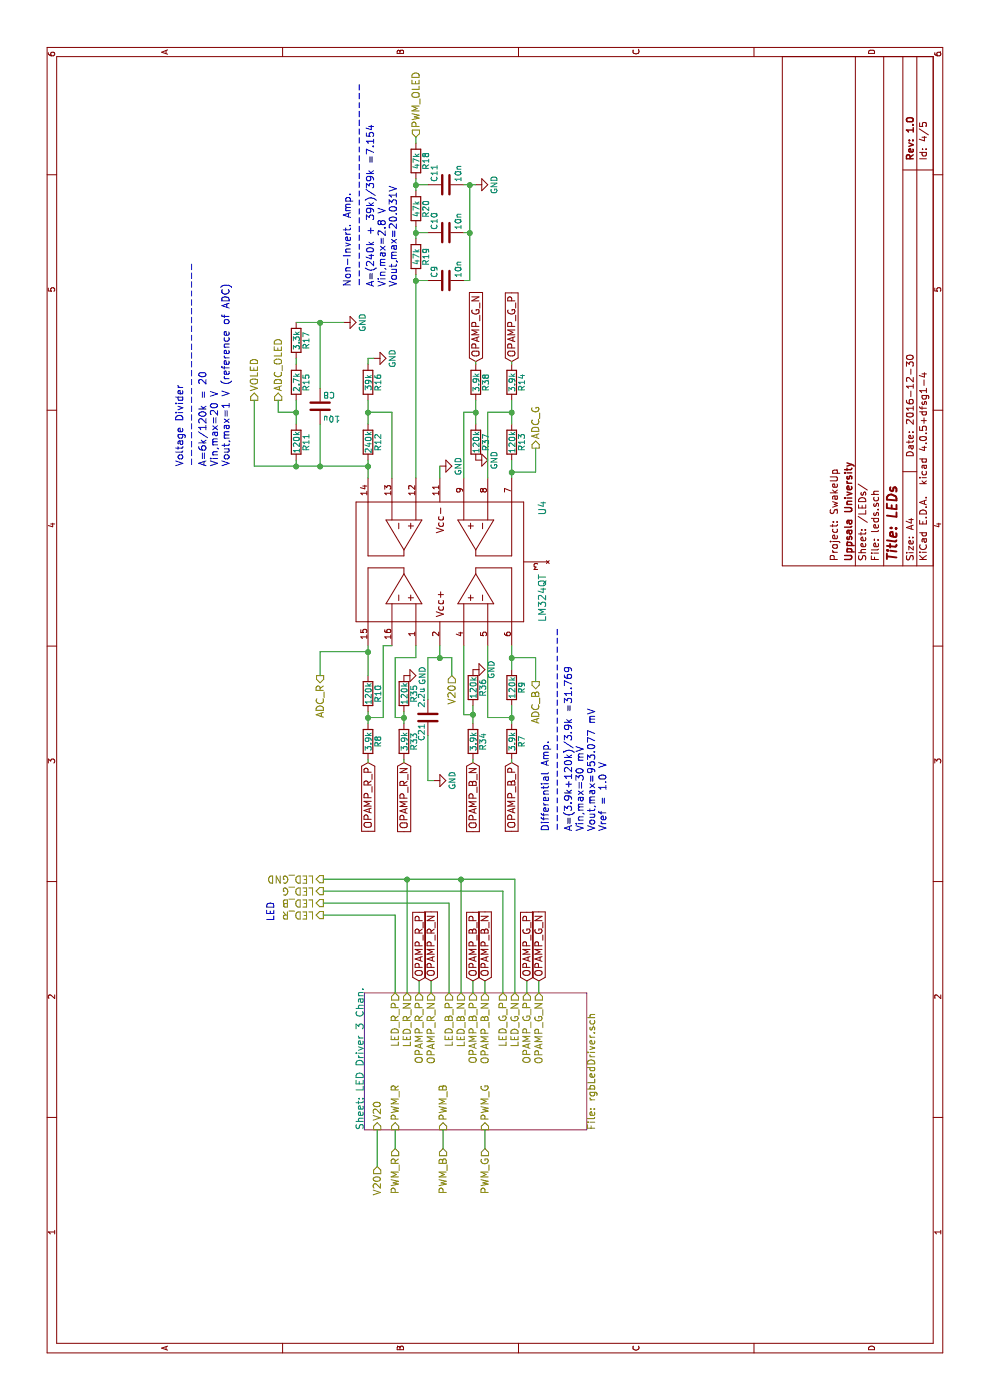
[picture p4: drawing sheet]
EESchema Schematic File Version 2
LIBS:power
LIBS:device
LIBS:transistors
LIBS:conn
LIBS:linear
LIBS:regul
LIBS:74xx
LIBS:cmos4000
LIBS:adc-dac
LIBS:memory
LIBS:xilinx
LIBS:microcontrollers
LIBS:dsp
LIBS:microchip
LIBS:analog_switches
LIBS:motorola
LIBS:texas
LIBS:intel
LIBS:audio
LIBS:interface
LIBS:digital-audio
LIBS:philips
LIBS:display
LIBS:cypress
LIBS:siliconi
LIBS:opto
LIBS:atmel
LIBS:contrib
LIBS:valves
LIBS:power-cache
EELAYER 25 0
EELAYER END
$Descr A4 11693 8268
encoding utf-8
Sheet 4 5
Title "LEDs "
Date "2016-12-30"
Rev "1.0"
Comp "Uppsala University"
Comment1 "Project: SwakeUp"
Comment2 ""
Comment3 ""
Comment4 ""
$EndDescr
$Comp
L LM324QT U4
U 1 1
P 7000 3675
F 0 "U4" H 7450 2825 60  0000 C CNN
F 1 "LM324QT" H 6700 2825 60  0000 C CNN
F 2 "Additional:QFN-16-1EP_3x3mm_Pitch0.5mm" H 7000 3675 60  0001 C CNN
F 3 "http://www.st.com/content/ccc/resource/technical/document/datasheet/58/13/52/7e/39/8c/4c/ba/CD00000457.pdf/files/CD00000457.pdf/jcr:content/translations/en.CD00000457.pdf" H 7000 3675 60  0001 C CNN
F 4 "497-12005-1-ND" H 7000 3675 60  0001 C CNN "Digikey"
	1    7000 3675
	1    0    0    -1  
$EndComp
$Comp
L R R9
U 1 1
P 5950 4275
F 0 "R9" V 6030 4275 50  0000 C CNN
F 1 "120k" V 5950 4275 50  0000 C CNN
F 2 "Additional:R_0603_HandSoldering_Same_As_C" V 5880 4275 50  0001 C CNN
F 3 "http://www.yageo.com.tw/exep/pages/download/literatures/PYu-R_INT-thick_7.pdf" H 5950 4275 50  0001 C CNN
F 4 "311-120KHRCT-ND" V 5950 4275 60  0001 C CNN "Digikey"
	1    5950 4275
	0    1    1    0   
$EndComp
$Comp
L R R12
U 1 1
P 8000 3075
F 0 "R12" V 8080 3075 50  0000 C CNN
F 1 "240k" V 8000 3075 50  0000 C CNN
F 2 "Additional:R_0603_HandSoldering_Same_As_C" V 7930 3075 50  0001 C CNN
F 3 "http://www.yageo.com.tw/exep/pages/download/literatures/PYu-R_INT-thick_7.pdf" H 8000 3075 50  0001 C CNN
F 4 "311-240KHRCT-ND" V 8000 3075 60  0001 C CNN "Digikey"
	1    8000 3075
	0    1    1    0   
$EndComp
$Comp
L R R16
U 1 1
P 8500 3075
F 0 "R16" V 8580 3075 50  0000 C CNN
F 1 "39k" V 8500 3075 50  0000 C CNN
F 2 "Additional:R_0603_HandSoldering_Same_As_C" V 8430 3075 50  0001 C CNN
F 3 "http://www.yageo.com.tw/exep/pages/download/literatures/PYu-R_INT-thick_7.pdf" H 8500 3075 50  0001 C CNN
F 4 "311-39.0KHRCT-ND" V 8500 3075 60  0001 C CNN "Digikey"
	1    8500 3075
	0    1    1    0   
$EndComp
$Comp
L GND #PWR017
U 1 1
P 8700 3125
F 0 "#PWR017" H 8700 2875 50  0001 C CNN
F 1 "GND" H 8700 2975 50  0000 C CNN
F 2 "" H 8700 3125 50  0000 C CNN
F 3 "" H 8700 3125 50  0000 C CNN
	1    8700 3125
	1    0    0    -1  
$EndComp
$Comp
L R R18
U 1 1
P 10350 3475
F 0 "R18" V 10430 3475 50  0000 C CNN
F 1 "47k" V 10350 3475 50  0000 C CNN
F 2 "Additional:R_0603_HandSoldering_Same_As_C" V 10280 3475 50  0001 C CNN
F 3 "http://www.yageo.com.tw/exep/pages/download/literatures/PYu-R_INT-thick_7.pdf" H 10350 3475 50  0001 C CNN
F 4 "311-47.0KHRCT-ND" V 10350 3475 60  0001 C CNN "Digikey"
	1    10350 3475
	0    1    1    0   
$EndComp
$Comp
L C C9
U 1 1
P 9350 3725
F 0 "C9" H 9375 3825 50  0000 L CNN
F 1 "10n" H 9375 3625 50  0000 L CNN
F 2 "Capacitors_SMD:C_0603_HandSoldering" H 9388 3575 50  0001 C CNN
F 3 "http://www.yageo.com/documents/recent/UPY-GPHC_X7R_6.3V-to-50V_15.pdf" H 9350 3725 50  0001 C CNN
F 4 "311-1085-1-ND" H 9350 3725 60  0001 C CNN "Digikey"
	1    9350 3725
	1    0    0    -1  
$EndComp
$Comp
L GND #PWR018
U 1 1
P 10150 3975
F 0 "#PWR018" H 10150 3725 50  0001 C CNN
F 1 "GND" H 10150 3825 50  0000 C CNN
F 2 "" H 10150 3975 50  0000 C CNN
F 3 "" H 10150 3975 50  0000 C CNN
	1    10150 3975
	1    0    0    -1  
$EndComp
$Comp
L R R8
U 1 1
P 5500 3075
F 0 "R8" V 5580 3075 50  0000 C CNN
F 1 "3.9k" V 5500 3075 50  0000 C CNN
F 2 "Additional:R_0603_HandSoldering_Same_As_C" V 5430 3075 50  0001 C CNN
F 3 "http://www.yageo.com.tw/exep/pages/download/literatures/PYu-R_INT-thick_7.pdf" H 5500 3075 50  0001 C CNN
F 4 "311-3.90KHRCT-ND" V 5500 3075 60  0001 C CNN "Digikey"
	1    5500 3075
	0    1    1    0   
$EndComp
$Comp
L R R10
U 1 1
P 5900 3075
F 0 "R10" V 5980 3075 50  0000 C CNN
F 1 "120k" V 5900 3075 50  0000 C CNN
F 2 "Additional:R_0603_HandSoldering_Same_As_C" V 5830 3075 50  0001 C CNN
F 3 "http://www.yageo.com.tw/exep/pages/download/literatures/PYu-R_INT-thick_7.pdf" H 5900 3075 50  0001 C CNN
F 4 "311-120KHRCT-ND" V 5900 3075 60  0001 C CNN "Digikey"
	1    5900 3075
	0    1    1    0   
$EndComp
$Comp
L R R13
U 1 1
P 8000 4275
F 0 "R13" V 8080 4275 50  0000 C CNN
F 1 "120k" V 8000 4275 50  0000 C CNN
F 2 "Additional:R_0603_HandSoldering_Same_As_C" V 7930 4275 50  0001 C CNN
F 3 "http://www.yageo.com.tw/exep/pages/download/literatures/PYu-R_INT-thick_7.pdf" H 8000 4275 50  0001 C CNN
F 4 "311-120KHRCT-ND" V 8000 4275 60  0001 C CNN "Digikey"
	1    8000 4275
	0    1    1    0   
$EndComp
$Comp
L R R14
U 1 1
P 8500 4275
F 0 "R14" V 8580 4275 50  0000 C CNN
F 1 "3.9k" V 8500 4275 50  0000 C CNN
F 2 "Additional:R_0603_HandSoldering_Same_As_C" V 8430 4275 50  0001 C CNN
F 3 "http://www.yageo.com.tw/exep/pages/download/literatures/PYu-R_INT-thick_7.pdf" H 8500 4275 50  0001 C CNN
F 4 "311-3.90KHRCT-ND" V 8500 4275 60  0001 C CNN "Digikey"
	1    8500 4275
	0    1    1    0   
$EndComp
$Comp
L R R19
U 1 1
P 9550 3475
F 0 "R19" V 9630 3475 50  0000 C CNN
F 1 "47k" V 9550 3475 50  0000 C CNN
F 2 "Additional:R_0603_HandSoldering_Same_As_C" V 9480 3475 50  0001 C CNN
F 3 "http://www.yageo.com.tw/exep/pages/download/literatures/PYu-R_INT-thick_7.pdf" H 9550 3475 50  0001 C CNN
F 4 "311-47.0KHRCT-ND" V 9550 3475 60  0001 C CNN "Digikey"
	1    9550 3475
	0    1    1    0   
$EndComp
$Comp
L R R20
U 1 1
P 9950 3475
F 0 "R20" V 10030 3475 50  0000 C CNN
F 1 "47k" V 9950 3475 50  0000 C CNN
F 2 "Additional:R_0603_HandSoldering_Same_As_C" V 9880 3475 50  0001 C CNN
F 3 "http://www.yageo.com.tw/exep/pages/download/literatures/PYu-R_INT-thick_7.pdf" H 9950 3475 50  0001 C CNN
F 4 "311-47.0KHRCT-ND" V 9950 3475 60  0001 C CNN "Digikey"
	1    9950 3475
	0    1    1    0   
$EndComp
$Comp
L C C10
U 1 1
P 9750 3725
F 0 "C10" H 9775 3825 50  0000 L CNN
F 1 "10n" H 9775 3625 50  0000 L CNN
F 2 "Capacitors_SMD:C_0603_HandSoldering" H 9788 3575 50  0001 C CNN
F 3 "http://www.yageo.com/documents/recent/UPY-GPHC_X7R_6.3V-to-50V_15.pdf" H 9750 3725 50  0001 C CNN
F 4 "311-1085-1-ND" H 9750 3725 60  0001 C CNN "Digikey"
	1    9750 3725
	1    0    0    -1  
$EndComp
$Comp
L C C11
U 1 1
P 10150 3725
F 0 "C11" H 10175 3825 50  0000 L CNN
F 1 "10n" H 10175 3625 50  0000 L CNN
F 2 "Capacitors_SMD:C_0603_HandSoldering" H 10188 3575 50  0001 C CNN
F 3 "http://www.yageo.com/documents/recent/UPY-GPHC_X7R_6.3V-to-50V_15.pdf" H 10150 3725 50  0001 C CNN
F 4 "311-1085-1-ND" H 10150 3725 60  0001 C CNN "Digikey"
	1    10150 3725
	1    0    0    -1  
$EndComp
$Comp
L GND #PWR019
U 1 1
P 7800 3675
F 0 "#PWR019" H 7800 3425 50  0001 C CNN
F 1 "GND" H 7800 3525 50  0000 C CNN
F 2 "" H 7800 3675 50  0000 C CNN
F 3 "" H 7800 3675 50  0000 C CNN
	1    7800 3675
	1    0    0    -1  
$EndComp
Text Notes 9300 3325 0    60   ~ 0
Non-Invert. Amp.\n-----------------------\nA=(240k + 39k)/39k =7.154\nVin,max=2.8 V\nVout,max=20.031V
Text Notes 4750 5075 0    60   ~ 0
Differential Amp.\n-----------------------\nA=(3.9k+120k)/3.9k =31.769\nVin,max=30 mV\nVout,max=953.077 mV\nVref = 1.0 V
$Comp
L R R11
U 1 1
P 8000 2475
F 0 "R11" V 8080 2475 50  0000 C CNN
F 1 "120k" V 8000 2475 50  0000 C CNN
F 2 "Additional:R_0603_HandSoldering_Same_As_C" V 7930 2475 50  0001 C CNN
F 3 "http://www.yageo.com.tw/exep/pages/download/literatures/PYu-R_INT-thick_7.pdf" H 8000 2475 50  0001 C CNN
F 4 "311-120KHRCT-ND" V 8000 2475 60  0001 C CNN "Digikey"
	1    8000 2475
	0    1    1    0   
$EndComp
$Comp
L R R15
U 1 1
P 8500 2475
F 0 "R15" V 8580 2475 50  0000 C CNN
F 1 "2.7k" V 8500 2475 50  0000 C CNN
F 2 "Additional:R_0603_HandSoldering_Same_As_C" V 8430 2475 50  0001 C CNN
F 3 "http://www.yageo.com.tw/exep/pages/download/literatures/PYu-R_INT-thick_7.pdf" H 8500 2475 50  0001 C CNN
F 4 "311-2.70KHRCT-ND" V 8500 2475 60  0001 C CNN "Digikey"
	1    8500 2475
	0    1    1    0   
$EndComp
$Comp
L R R17
U 1 1
P 8850 2475
F 0 "R17" V 8930 2475 50  0000 C CNN
F 1 "3.3k" V 8850 2475 50  0000 C CNN
F 2 "Additional:R_0603_HandSoldering_Same_As_C" V 8780 2475 50  0001 C CNN
F 3 "http://www.yageo.com.tw/exep/pages/download/literatures/PYu-R_INT-thick_7.pdf" H 8850 2475 50  0001 C CNN
F 4 "311-3.30KHRCT-ND" V 8850 2475 60  0001 C CNN "Digikey"
	1    8850 2475
	0    1    1    0   
$EndComp
$Comp
L GND #PWR020
U 1 1
P 9000 2875
F 0 "#PWR020" H 9000 2625 50  0001 C CNN
F 1 "GND" H 9000 2725 50  0000 C CNN
F 2 "" H 9000 2875 50  0000 C CNN
F 3 "" H 9000 2875 50  0000 C CNN
	1    9000 2875
	1    0    0    -1  
$EndComp
$Comp
L C C8
U 1 1
P 8300 2675
F 0 "C8" H 8325 2775 50  0000 L CNN
F 1 "10u" H 8325 2575 50  0000 L CNN
F 2 "Capacitors_SMD:C_0603_HandSoldering" H 8338 2525 50  0001 C CNN
F 3 "http://search.murata.co.jp/Ceramy/image/img/A01X/G101/ENG/GRT188R61E106ME13-01.pdf" H 8300 2675 50  0001 C CNN
F 4 "490-12323-1-ND" H 8300 2675 60  0001 C CNN "Digikey"
	1    8300 2675
	0    1    1    0   
$EndComp
Text Notes 7800 1925 0    60   ~ 0
Voltage Divider\n-----------------------\nA=6k/120k = 20\nVin,max=20 V\nVout,max=1 V (reference of ADC)
Text Notes 4000 2300 0    60   ~ 0
LED
Text HLabel 1950 3150 0    60   Input ~ 0
V20
Text HLabel 2100 3300 0    60   Input ~ 0
PWM_R
Text HLabel 2100 3700 0    60   Input ~ 0
PWM_B
Text HLabel 2100 4050 0    60   Input ~ 0
PWM_G
Text HLabel 6050 2675 0    60   Output ~ 0
ADC_R
Text HLabel 6050 3775 0    60   Input ~ 0
V20
Text HLabel 6000 4475 0    60   Output ~ 0
ADC_B
Text HLabel 7950 4475 2    60   Output ~ 0
ADC_G
Text HLabel 10550 3475 2    60   Input ~ 0
PWM_OLED
Text HLabel 8350 2325 2    60   Output ~ 0
ADC_OLED
Text HLabel 8350 2125 2    60   Output ~ 0
VOLED
Text HLabel 4050 2700 1    60   Output ~ 0
LED_R
Text HLabel 4150 2700 1    60   Output ~ 0
LED_B
Text HLabel 4250 2700 1    60   Output ~ 0
LED_G
Text HLabel 4350 2700 1    60   Output ~ 0
LED_GND
$Comp
L C C21
U 1 1
P 5700 3575
F 0 "C21" V 5750 3625 50  0000 L CNN
F 1 "2.2u" V 5750 3325 50  0000 L CNN
F 2 "Capacitors_SMD:C_0603_HandSoldering" H 5738 3425 50  0001 C CNN
F 3 "http://search.murata.co.jp/Ceramy/image/img/A01X/partnumbering_e_01.pdf" H 5700 3575 50  0001 C CNN
F 4 "490-7204-1-ND" H 5700 3575 60  0001 C CNN "Digikey"
	1    5700 3575
	0    -1   -1   0   
$EndComp
$Comp
L GND #PWR021
U 1 1
P 5175 3625
F 0 "#PWR021" H 5175 3375 50  0001 C CNN
F 1 "GND" H 5175 3475 50  0000 C CNN
F 2 "" H 5175 3625 50  0000 C CNN
F 3 "" H 5175 3625 50  0000 C CNN
	1    5175 3625
	1    0    0    -1  
$EndComp
$Comp
L R R37
U 1 1
P 8000 3975
F 0 "R37" V 8080 3975 50  0000 C CNN
F 1 "120k" V 8000 3975 50  0000 C CNN
F 2 "Additional:R_0603_HandSoldering_Same_As_C" V 7930 3975 50  0001 C CNN
F 3 "http://www.yageo.com.tw/exep/pages/download/literatures/PYu-R_INT-thick_7.pdf" H 8000 3975 50  0001 C CNN
F 4 "311-120KHRCT-ND" V 8000 3975 60  0001 C CNN "Digikey"
	1    8000 3975
	0    1    1    0   
$EndComp
$Comp
L R R38
U 1 1
P 8500 3975
F 0 "R38" V 8580 3975 50  0000 C CNN
F 1 "3.9k" V 8500 3975 50  0000 C CNN
F 2 "Additional:R_0603_HandSoldering_Same_As_C" V 8430 3975 50  0001 C CNN
F 3 "http://www.yageo.com.tw/exep/pages/download/literatures/PYu-R_INT-thick_7.pdf" H 8500 3975 50  0001 C CNN
F 4 "311-3.90KHRCT-ND" V 8500 3975 60  0001 C CNN "Digikey"
	1    8500 3975
	0    1    1    0   
$EndComp
$Comp
L GND #PWR022
U 1 1
P 7850 3975
F 0 "#PWR022" H 7850 3725 50  0001 C CNN
F 1 "GND" H 7850 3825 50  0000 C CNN
F 2 "" H 7850 3975 50  0000 C CNN
F 3 "" H 7850 3975 50  0000 C CNN
	1    7850 3975
	1    0    0    -1  
$EndComp
Text GLabel 3500 3500 2    60   Input ~ 0
OPAMP_R_P
Text GLabel 3500 3600 2    60   Input ~ 0
OPAMP_R_N
Text GLabel 3500 3950 2    60   Input ~ 0
OPAMP_B_P
Text GLabel 3500 4050 2    60   Input ~ 0
OPAMP_B_N
Text GLabel 3500 4400 2    60   Input ~ 0
OPAMP_G_P
Text GLabel 3500 4500 2    60   Input ~ 0
OPAMP_G_N
Text GLabel 8675 3975 2    60   Input ~ 0
OPAMP_G_N
Text GLabel 8675 4275 2    60   Input ~ 0
OPAMP_G_P
$Comp
L R R36
U 1 1
P 5950 3950
F 0 "R36" V 6030 3950 50  0000 C CNN
F 1 "120k" V 5950 3950 50  0000 C CNN
F 2 "Additional:R_0603_HandSoldering_Same_As_C" V 5880 3950 50  0001 C CNN
F 3 "http://www.yageo.com.tw/exep/pages/download/literatures/PYu-R_INT-thick_7.pdf" H 5950 3950 50  0001 C CNN
F 4 "311-120KHRCT-ND" V 5950 3950 60  0001 C CNN "Digikey"
	1    5950 3950
	0    1    1    0   
$EndComp
$Comp
L R R34
U 1 1
P 5500 3950
F 0 "R34" V 5580 3950 50  0000 C CNN
F 1 "3.9k" V 5500 3950 50  0000 C CNN
F 2 "Additional:R_0603_HandSoldering_Same_As_C" V 5430 3950 50  0001 C CNN
F 3 "http://www.yageo.com.tw/exep/pages/download/literatures/PYu-R_INT-thick_7.pdf" H 5500 3950 50  0001 C CNN
F 4 "311-3.90KHRCT-ND" V 5500 3950 60  0001 C CNN "Digikey"
	1    5500 3950
	0    1    1    0   
$EndComp
$Comp
L GND #PWR023
U 1 1
P 6100 3950
F 0 "#PWR023" H 6100 3700 50  0001 C CNN
F 1 "GND" H 6100 3800 50  0000 C CNN
F 2 "" H 6100 3950 50  0000 C CNN
F 3 "" H 6100 3950 50  0000 C CNN
	1    6100 3950
	1    0    0    -1  
$EndComp
Text GLabel 5325 3950 0    60   Input ~ 0
OPAMP_B_N
Text GLabel 5325 4275 0    60   Input ~ 0
OPAMP_B_P
$Sheet
S 2256 3044 1144 1856
U 58430F64
F0 "LED Driver 3 Chan. " 60
F1 "rgbLedDriver.sch" 60
F2 "LED_G_P" O R 3400 4200 60 
F3 "LED_G_N" O R 3400 4300 60 
F4 "PWM_B" I L 2256 3700 60 
F5 "LED_B_P" O R 3400 3750 60 
F6 "LED_B_N" O R 3400 3850 60 
F7 "PWM_R" I L 2256 3300 60 
F8 "LED_R_P" O R 3400 3300 60 
F9 "LED_R_N" O R 3400 3400 60 
F10 "V20" I L 2256 3150 60 
F11 "PWM_G" I L 2256 4050 60 
F12 "OPAMP_G_P" O R 3400 4400 60 
F13 "OPAMP_B_P" O R 3400 3950 60 
F14 "OPAMP_R_P" O R 3400 3500 60 
F15 "OPAMP_R_N" O R 3400 3600 60 
F16 "OPAMP_G_N" O R 3400 4500 60 
F17 "OPAMP_B_N" O R 3400 4050 60 
$EndSheet
$Comp
L R R33
U 1 1
P 5500 3375
F 0 "R33" V 5580 3375 50  0000 C CNN
F 1 "3.9k" V 5500 3375 50  0000 C CNN
F 2 "Additional:R_0603_HandSoldering_Same_As_C" V 5430 3375 50  0001 C CNN
F 3 "http://www.yageo.com.tw/exep/pages/download/literatures/PYu-R_INT-thick_7.pdf" H 5500 3375 50  0001 C CNN
F 4 "311-3.90KHRCT-ND" V 5500 3375 60  0001 C CNN "Digikey"
	1    5500 3375
	0    1    1    0   
$EndComp
$Comp
L R R35
U 1 1
P 5900 3375
F 0 "R35" V 5980 3375 50  0000 C CNN
F 1 "120k" V 5900 3375 50  0000 C CNN
F 2 "Additional:R_0603_HandSoldering_Same_As_C" V 5830 3375 50  0001 C CNN
F 3 "http://www.yageo.com.tw/exep/pages/download/literatures/PYu-R_INT-thick_7.pdf" H 5900 3375 50  0001 C CNN
F 4 "311-120KHRCT-ND" V 5900 3375 60  0001 C CNN "Digikey"
	1    5900 3375
	0    1    1    0   
$EndComp
Text GLabel 5325 3075 0    60   Input ~ 0
OPAMP_R_P
Text GLabel 5325 3375 0    60   Input ~ 0
OPAMP_R_N
$Comp
L GND #PWR024
U 1 1
P 6050 3375
F 0 "#PWR024" H 6050 3125 50  0001 C CNN
F 1 "GND" H 6050 3225 50  0000 C CNN
F 2 "" H 6050 3375 50  0000 C CNN
F 3 "" H 6050 3375 50  0000 C CNN
	1    6050 3375
	1    0    0    -1  
$EndComp
$Comp
L R R7
U 1 1
P 5500 4275
F 0 "R7" V 5580 4275 50  0000 C CNN
F 1 "3.9k" V 5500 4275 50  0000 C CNN
F 2 "Additional:R_0603_HandSoldering_Same_As_C" V 5430 4275 50  0001 C CNN
F 3 "http://www.yageo.com.tw/exep/pages/download/literatures/PYu-R_INT-thick_7.pdf" H 5500 4275 50  0001 C CNN
F 4 "311-3.90KHRCT-ND" V 5500 4275 60  0001 C CNN "Digikey"
	1    5500 4275
	0    1    1    0   
$EndComp
Wire Wire Line
	9700 3475 9800 3475
Wire Wire Line
	9350 3925 10150 3925
Wire Wire Line
	9350 3925 9350 3875
Connection ~ 10150 3925
Wire Wire Line
	9750 3875 9750 3925
Connection ~ 9750 3925
Wire Wire Line
	9750 3575 9750 3475
Connection ~ 9750 3475
Wire Wire Line
	10150 3875 10150 3975
Wire Wire Line
	7700 3275 8250 3275
Wire Wire Line
	8150 2475 8350 2475
Wire Wire Line
	8650 2475 8700 2475
Wire Wire Line
	9000 2475 9000 2875
Wire Wire Line
	2256 3300 2100 3300
Wire Wire Line
	2256 3700 2100 3700
Wire Wire Line
	2100 4050 2256 4050
Wire Wire Line
	2256 3150 1950 3150
Wire Wire Line
	8150 3075 8350 3075
Wire Wire Line
	8250 3275 8250 3075
Connection ~ 8250 3075
Wire Wire Line
	7700 3075 7850 3075
Wire Wire Line
	7850 2475 7800 2475
Wire Wire Line
	7800 2125 7800 3075
Connection ~ 7800 3075
Wire Wire Line
	7700 4275 7850 4275
Wire Wire Line
	7950 4475 7750 4475
Wire Wire Line
	7750 4475 7750 4275
Connection ~ 7750 4275
Wire Wire Line
	6100 4275 6300 4275
Wire Wire Line
	8150 4275 8350 4275
Connection ~ 8250 4275
Wire Wire Line
	5700 4075 6300 4075
Wire Wire Line
	5650 4275 5800 4275
Wire Wire Line
	6000 4475 6200 4475
Wire Wire Line
	6200 4475 6200 4275
Connection ~ 6200 4275
Wire Wire Line
	6050 3075 6300 3075
Wire Wire Line
	5650 3075 5750 3075
Connection ~ 5700 3075
Wire Wire Line
	6250 3075 6250 2675
Connection ~ 6250 3075
Wire Wire Line
	6250 2675 6050 2675
Connection ~ 7800 2475
Wire Wire Line
	8350 2125 7800 2125
Wire Wire Line
	8150 2675 7800 2675
Connection ~ 9000 2675
Connection ~ 7800 2675
Wire Wire Line
	8450 2675 9000 2675
Wire Wire Line
	8350 2325 8250 2325
Wire Wire Line
	8250 2325 8250 2475
Connection ~ 8250 2475
Wire Wire Line
	6300 3675 6200 3675
Wire Wire Line
	6200 3575 6200 3775
Wire Wire Line
	6200 3575 5850 3575
Connection ~ 6200 3675
Wire Wire Line
	5175 3575 5175 3625
Wire Wire Line
	5175 3575 5550 3575
Wire Wire Line
	6200 3775 6050 3775
Wire Wire Line
	8150 3975 8350 3975
Connection ~ 8250 3975
Wire Wire Line
	8250 4075 8250 4275
Wire Wire Line
	7700 3875 8250 3875
Wire Wire Line
	8250 3875 8250 3975
Wire Wire Line
	7700 3675 7800 3675
Wire Wire Line
	3400 4050 3500 4050
Wire Wire Line
	3400 4500 3500 4500
Wire Wire Line
	3400 3300 4050 3300
Wire Wire Line
	4050 3300 4050 2700
Wire Wire Line
	3400 3400 4350 3400
Wire Wire Line
	4350 2700 4350 4300
Wire Wire Line
	3400 3750 4150 3750
Wire Wire Line
	4150 3750 4150 2700
Wire Wire Line
	4350 3850 3400 3850
Connection ~ 4350 3400
Wire Wire Line
	3400 4200 4250 4200
Wire Wire Line
	4250 4200 4250 2700
Wire Wire Line
	4350 4300 3400 4300
Connection ~ 4350 3850
Wire Wire Line
	8675 4275 8650 4275
Wire Wire Line
	8675 3975 8650 3975
Wire Wire Line
	7700 4075 8250 4075
Connection ~ 5700 4275
Wire Wire Line
	5700 4275 5700 4075
Wire Wire Line
	5650 3950 5800 3950
Wire Wire Line
	6300 3875 5725 3875
Wire Wire Line
	5725 3875 5725 3950
Connection ~ 5725 3950
Wire Wire Line
	5325 4275 5350 4275
Wire Wire Line
	3400 3500 3500 3500
Wire Wire Line
	3400 3600 3500 3600
Wire Wire Line
	3400 3950 3500 3950
Wire Wire Line
	3500 4400 3400 4400
Wire Wire Line
	8650 3075 8700 3075
Wire Wire Line
	8700 3075 8700 3125
Wire Wire Line
	5650 3375 5750 3375
Connection ~ 5700 3375
Wire Wire Line
	5700 3075 5700 3200
Wire Wire Line
	5700 3300 5700 3375
Wire Wire Line
	5700 3200 6300 3200
Wire Wire Line
	5350 3075 5325 3075
Wire Wire Line
	5350 3375 5325 3375
Wire Wire Line
	5700 3300 6200 3300
Wire Wire Line
	6200 3300 6200 3475
Wire Wire Line
	6200 3475 6300 3475
Wire Wire Line
	6300 3200 6300 3275
Wire Wire Line
	7700 3475 9400 3475
Wire Wire Line
	9350 3575 9350 3475
Connection ~ 9350 3475
Wire Wire Line
	10100 3475 10200 3475
Wire Wire Line
	10150 3475 10150 3575
Connection ~ 10150 3475
Wire Wire Line
	10500 3475 10550 3475
Wire Wire Line
	5325 3950 5350 3950
$EndSCHEMATC
